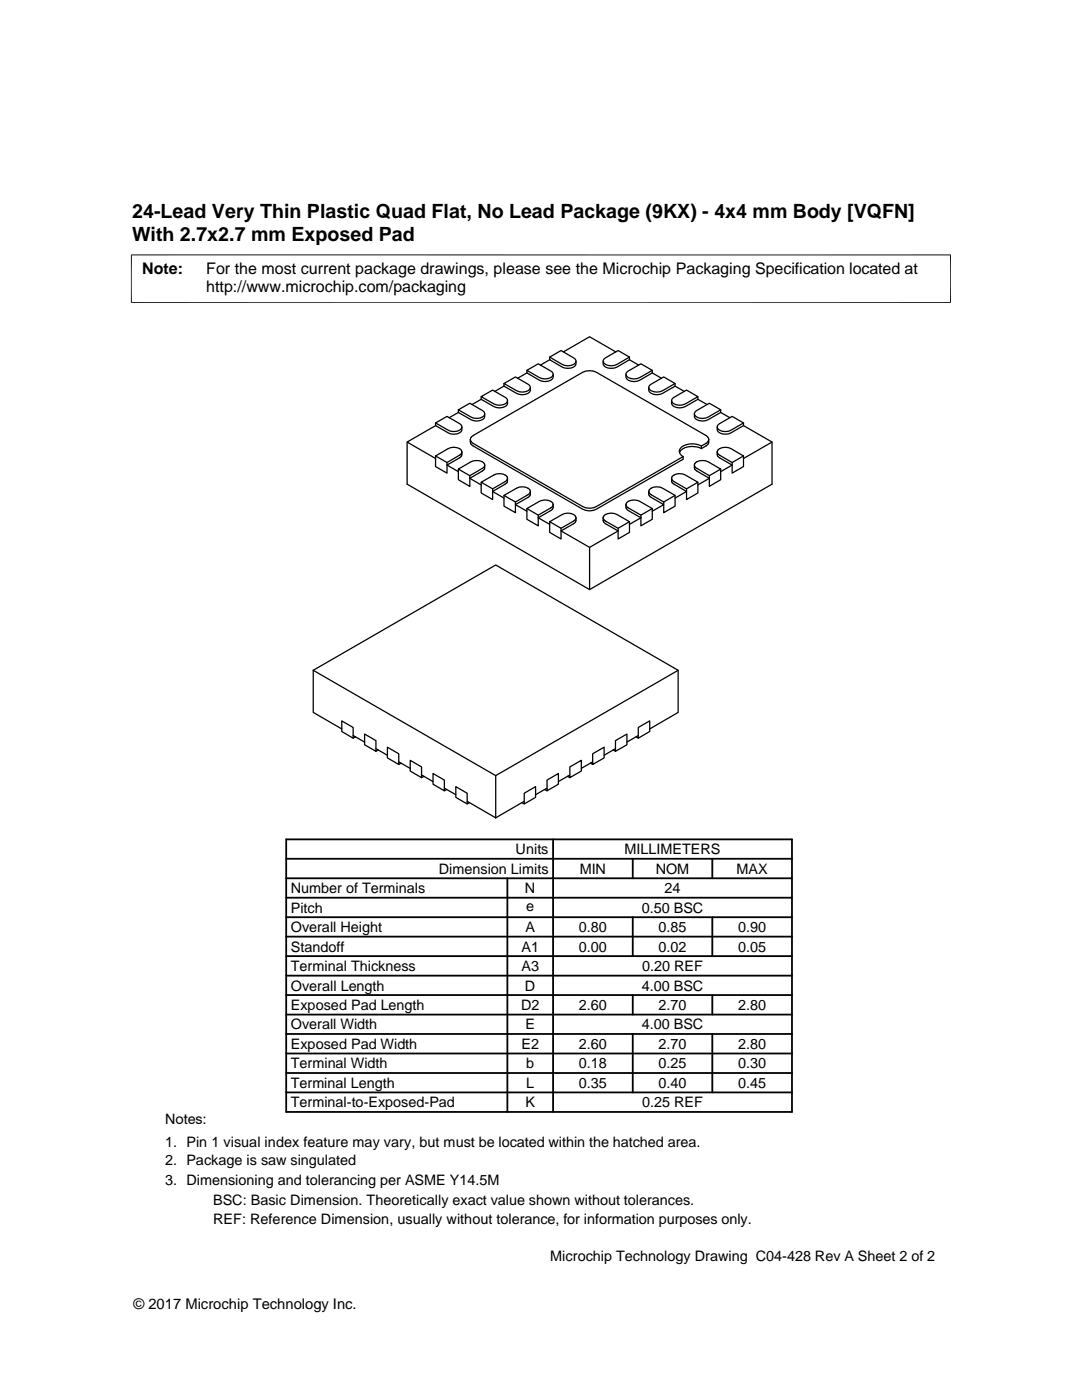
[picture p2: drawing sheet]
<svg xmlns="http://www.w3.org/2000/svg" width="216mm" height="279mm" viewBox="0 0 216 279" stroke-linecap="round" stroke-linejoin="round" font-family="sans-serif">
<g fill="none" stroke="#000" stroke-width=".25">
<path d="M96 79.2l2.3-1.3 2.5 1.4a.7 .7 0 0 1 .5 .6 .7 .7 0 0 1-.5 .7 2.47 2.47 0 0 1-2.3 0zM96 79.2v.5l2.5 1.4a2.05 2.05 0 0 0 2.7-.5l.1-.7M96 79.7l-1.8 1M100.6 76.5l2.2-1.3 2.5 1.5a.69 .69 0 0 1 .5 .6 .69 .69 0 0 1-.5 .7 2.47 2.47 0 0 1-2.2 0zM100.6 76.5v.6l2.5 1.4a2.05 2.05 0 0 0 2.7-.5v-.7M100.6 77l-1.9 1.1M105.1 73.9l2.3-1.3 2.5 1.4a.69 .69 0 0 1 .5 .7 .69 .69 0 0 1-.5 .7 2.47 2.47 0 0 1-2.3 0zM105.1 73.9v.5l2.5 1.5a2.05 2.05 0 0 0 2.7-.5l.1-.7M105.1 74.4l-1.8 1.1M109.7 71.3l2.3-1.3 2.4 1.4a.69 .69 0 0 1 .5 .7 .69 .69 0 0 1-.5 .6 2.47 2.47 0 0 1-2.2 0zM109.7 71.3v.5l2.5 1.5a2.05 2.05 0 0 0 2.7-.5v-.7M109.7 71.8l-1.9 1.1"/>
<path d="M112.4 70.2l5.2-3 5.3 3M120.6 71.6l2.7-1.6 2.3 1.3-2.5 1.4a2.09 2.09 0 0 1-2.7-.5v-.3zM125.2 74.2l2.7-1.6 2.3 1.3-2.5 1.5a2.09 2.09 0 0 1-2.8-.5v-.4zM125.6 71.3v.5l-2.5 1.5a2.09 2.09 0 0 1-2.7-.5v-.7M125.6 71.8l1.8 1.1M129.7 76.8l2.7-1.6 2.3 1.3-2.5 1.5a2.09 2.09 0 0 1-2.7-.5v-.3zM130.2 73.9v.5l-2.5 1.5a2.09 2.09 0 0 1-2.8-.5v-.7M130.2 74.4l1.8 1.1M134.3 79.4l2.7-1.5 2.3 1.3-2.5 1.4a2.05 2.05 0 0 1-2.8-.5v-.3zM134.7 76.5v.6l-2.5 1.4a2.09 2.09 0 0 1-2.7-.5v-.7M134.7 77.1l1.8 1M139.3 79.2v.5l-2.5 1.4a2.05 2.05 0 0 1-2.8-.5v-.7"/>
<path d="M139.3 79.7l1.8 1M81.2 88.2v8.4l36.4 21.1 36.5-21.1v-8.4l-5.7 3.3M86.9 91l2.5-1.5a2.05 2.05 0 0 1 2.7 .5v.4l-.2 .3-2.7 1.6zM86.9 84.4l2.3-1.3 2.5 1.4a.7 .7 0 0 1 .5 .7 .7 .7 0 0 1-.5 .7 2.47 2.47 0 0 1-2.3 0zM86.9 91v2.1l2.3 1.3v-2.1M86.9 84.4v.5l2.5 1.5a1.99 1.99 0 0 0 2.7-.5l.1-.7M86.9 84.9l-5.7 3.3 5.7 3.3M91.5 81.8l2.2-1.3 2.5 1.4a.7 .7 0 0 1 .5 .7 .7 .7 0 0 1-.5 .6 2.47 2.47 0 0 1-2.2 0zM91.5 81.8v.5l2.5 1.5a2.05 2.05 0 0 0 2.7-.5v-.7M91.5 82.3l-1.9 1.1M91.5 93.6l2.5-1.4a2.05 2.05 0 0 1 2.7 .4v.4l-.2 .3-2.8 1.6zM91.5 93.6v2.1l2.2 1.4v-2.2"/>
<path d="M92.2 90.2a.98 .98 0 0 1-.5 1.2l-2.5 1.4 2.3 1.3M93.9 87.7l.1-.4 .4-.4 21.9-12.6a3.1 3.1 0 0 1 2.7 0l21.9 12.6 .4 .4 .1 .4M93.9 87.7a1.12 1.12 0 0 0 .5 1.3l21.9 12.6a2.92 2.92 0 0 0 2.7 0l17.3-9.9v-.6M93.9 87.7l.1 .4 .4 .4 21.9 12.6a2.92 2.92 0 0 0 2.7 0l17.3-10a1.18 1.18 0 0 1-.7-1.3 1.18 1.18 0 0 1 1.1-1l1.5-.2 .9 .1 .9 .3a2.4 2.4 0 0 0 1.4-1.1v-.2M96 96.2l2.5-1.4a2.02 2.02 0 0 1 2.7 .5v.3l-.2 .4-2.7 1.6zM96 96.2v2.2l2.3 1.3v-2.1M96.7 92.8a.98 .98 0 0 1-.5 1.2l-2.5 1.5 2.3 1.3M100.6 98.9l2.5-1.5a1.99 1.99 0 0 1 2.7 .5v.4l-.2 .3-2.8 1.6zM100.6 98.9v2.1l2.2 1.3v-2.1M101.3 95.5a.96 .96 0 0 1-.5 1.1l-2.5 1.5 2.3 1.3M105.8 98.1v.7l-.2 .3-2.8 1.6 2.3 1.3M129.5 98.1a.96 .96 0 0 0 .4 1.2l2.5 1.4-2.2 1.3"/>
<path d="M129.6 97.7a2.16 2.16 0 0 1 2.6-.3l2.5 1.5-2.3 1.3-2.7-1.6-.2-.3zM134 95.5v.6l.3 .4 2.7 1.6-2.3 1.3M134.3 94.9a2.3 2.3 0 0 1 2.5-.1l2.5 1.4-2.3 1.4-2.7-1.6-.3-.5zM134.7 98.9v2.1l-2.3 1.3v-2.1M138.6 92.8v.7l.2 .4 2.7 1.6-2.2 1.3M138.8 92.3a2.34 2.34 0 0 1 2.5-.1l2.5 1.4-2.3 1.3-2.7-1.6-.2-.5zM138.8 82.1l2.7-1.6 2.3 1.3-2.5 1.4a1.99 1.99 0 0 1-2.7-.5v-.3zM139.3 96.2v2.2l-2.3 1.3v-2.1M140 89v.5M141.4 87.7a1.08 1.08 0 0 1-.5 1.3l-.9 .5a3.7 3.7 0 0 0-4.3 .6l-.1 .2M143.1 90.2l.1 .7 .2 .3 2.7 1.6-2.3 1.3M143.4 89.7a2.34 2.34 0 0 1 2.5-.2l2.5 1.5-2.3 1.3-2.7-1.6-.3-.5z"/>
<path d="M143.4 84.7l2.7-1.6 2.3 1.3-2.5 1.5a1.99 1.99 0 0 1-2.7-.5v-.4zM143.8 93.6v2.1l-2.3 1.4v-2.2M143.8 81.8v.5l-2.5 1.5a2.05 2.05 0 0 1-2.7-.5v-.7M143.8 82.3l1.8 1.1M148.4 91v2.1l-2.3 1.3v-2.1M148.4 84.9l5.7 3.3M148.4 84.4v.5l-2.5 1.5a1.99 1.99 0 0 1-2.7-.5l-.1-.7M105.1 101.5l2.5-1.4a2.05 2.05 0 0 1 2.7 .4v.4l-.2 .3-2.7 1.6zM105.1 101.5v2.1l2.3 1.3v-2.1M109.7 104.1l2.5-1.4a2.05 2.05 0 0 1 2.7 .5v.3l-.2 .3-2.7 1.6zM109.7 104.1v2.2l2.3 1.3v-2.2M110.4 100.7l-.1 .7-.2 .3-2.7 1.6 2.3 1.3"/>
<path d="M117.6 109.2v8.5M120.4 103.3a.98 .98 0 0 0 .4 1.2l2.5 1.5-5.7 3.2-5.6-3.2 2.7-1.6 .2-.4v-.7M120.6 102.8a2.34 2.34 0 0 1 2.5-.1l2.5 1.4-2.3 1.3-2.7-1.6-.2-.5zM124.9 100.7a.98 .98 0 0 0 .5 1.2l2.5 1.4M125.2 100.2a2.34 2.34 0 0 1 2.5-.1l2.5 1.4-2.3 1.3-2.7-1.6-.3-.5zM125.6 104.1v2.2l-2.3 1.3v-2.2M127.9 103.3l-2.3 1.3M130.2 101.5v2.1l-2.3 1.3v-2.1M62.5 133.8l36.4 21v8.4M62.5 133.8v8.4l5.7 3.3M62.5 133.8l36.4-21 36.4 21-36.4 21M135.3 133.8v8.4l-5.7 3.3"/>
<path d="M68.2 143.9l2.3 1.3v2.1l-2.3-1.3zM70.5 146.8l2.2 1.3M70.9 147l-.4 .3M72.7 146.5l2.3 1.3v2.1l-2.3-1.3zM75 149.4l2.3 1.3M75.5 149.7l-.5 .2M77.3 149.1l2.3 1.3v2.2l-2.3-1.3zM79.6 152l2.3 1.4M80 152.3l-.4 .3M81.9 151.7l2.2 1.4v2.1l-2.2-1.3zM84.1 154.7l2.3 1.3M84.6 154.9l-.5 .3"/>
<path d="M86.4 154.4l2.3 1.3v2.1l-2.3-1.3zM88.7 157.3l2.3 1.3M89.1 157.6l-.4 .2M91 157l2.2 1.3v2.1l-2.2-1.3zM93.2 159.9l5.7 3.3M104.6 158.3l2.3-1.3v2.1l-2.3 1.3zM104.6 159.9l-5.7 3.3M108.7 157.6l.5 .2M109.2 157.3l-2.3 1.3M109.2 155.7l2.2-1.3v2.1l-2.2 1.3zM113.3 154.9l.4 .3M113.7 154.7l-2.3 1.3"/>
<path d="M113.7 153.1l2.3-1.4v2.2l-2.3 1.3zM117.8 152.3l.5 .3M118.3 152l-2.3 1.4M118.3 150.4l2.2-1.3v2.2l-2.2 1.3zM122.4 149.7l.4 .2M122.8 149.4l-2.3 1.3M122.8 147.8l2.3-1.3v2.1l-2.3 1.3zM126.9 147l.5 .3M127.4 145.2l2.2-1.3v2.1l-2.2 1.3zM127.4 146.8l-2.3 1.3M93.7 160.2l-.5 .2M104.1 160.2l.5 .2"/>
</g>
<path d="M26.1 50.9h163.7M26.2 50.8v9.7M189.7 50.8v9.7M26.1 60.4h163.7" fill="none" stroke="#000" stroke-width=".2"/>
<g fill="none" stroke="#000" stroke-width=".36">
<path d="M57.1 179.2h100.9M57.1 175.3h100.9M57.1 171.4h100.9M57.1 167.5h100.9v54.4h-100.9zM101.2 175.3v46.6M110.4 167.5v54.4M126.3 171.4v3.9M142.1 171.4v3.9M57.1 186.9h100.9M57.1 183h100.9M57.1 198.6h100.9M57.1 194.7h100.9"/>
<path d="M57.1 190.8h100.9M126.3 183v7.8M126.3 198.6v3.9M142.1 183v7.8M142.1 198.6v3.9M57.1 214.1h100.9M57.1 206.4h100.9M57.1 202.5h100.9M57.1 210.2h100.9M57.1 218h100.9M126.3 206.4v11.6M142.1 206.4v11.6"/>
</g>
<g font-size="3.9">
<text x="26.4" y="43.5">24-Lead Very Thin Plastic Quad Flat, No Lead Package (9KX) - 4x4 mm Body [VQFN]</text>
<text x="26.4" y="48">With 2.7x2.7 mm Exposed Pad</text>
</g>
<g font-size="3.2">
<text x="28.4" y="54.6">Note:</text>
<text x="41.1" y="58.3">http://www.microchip.com/packaging</text>
<text x="41.1" y="54.6">For the most current package drawings, please see the Microchip Packaging Specification located at</text>
</g>
<g font-size="2.9">
<text x="102.9" y="170.5">Units</text>
<text x="124.6" y="170.5">MILLIMETERS</text>
<text x="58" y="178.2">Number of Terminals</text>
<text x="87.6" y="174.4">Dimension Limits</text>
<text x="104.8" y="178.2">N</text>
<text x="115.7" y="174.4">MIN</text>
<text x="130.8" y="174.4">NOM</text>
<text x="132.6" y="178.2">24</text>
<text x="147" y="174.4">MAX</text>
<text x="58" y="182.1">Pitch</text>
<text x="105" y="181.8">e</text>
<text x="128" y="182.1">0.50 BSC</text>
<text x="58" y="186">Overall Height</text>
<text x="58" y="189.9">Standoff</text>
<text x="104.1" y="189.9">A1</text>
<text x="104.8" y="186">A</text>
<text x="115.5" y="186">0.80</text>
<text x="115.5" y="189.9">0.00</text>
<text x="131.4" y="186">0.85</text>
<text x="131.4" y="189.9">0.02</text>
<text x="147.3" y="186">0.90</text>
<text x="147.3" y="189.9">0.05</text>
<text x="58" y="193.8">Terminal Thickness</text>
<text x="58" y="197.7">Overall Length</text>
<text x="104.1" y="193.8">A3</text>
<text x="104.8" y="197.7">D</text>
<text x="128" y="197.7">4.00 BSC</text>
<text x="128.1" y="193.8">0.20 REF</text>
<text x="58" y="201.6">Exposed Pad Length</text>
<text x="104" y="201.6">D2</text>
<text x="115.5" y="201.6">2.60</text>
<text x="131.4" y="201.6">2.70</text>
<text x="147.3" y="201.6">2.80</text>
<text x="58" y="205.4">Overall Width</text>
<text x="58" y="209.3">Exposed Pad Width</text>
<text x="104" y="209.3">E2</text>
<text x="104.8" y="205.4">E</text>
<text x="115.5" y="209.3">2.60</text>
<text x="128" y="205.4">4.00 BSC</text>
<text x="131.4" y="209.3">2.70</text>
<text x="147.3" y="209.3">2.80</text>
<text x="58" y="213.2">Terminal Width</text>
<text x="105" y="213.2">b</text>
<text x="115.5" y="213.2">0.18</text>
<text x="131.4" y="213.2">0.25</text>
<text x="147.3" y="213.2">0.30</text>
<text x="58" y="217.1">Terminal Length</text>
<text x="58" y="221">Terminal-to-Exposed-Pad</text>
<text x="104.8" y="221">K</text>
<text x="105" y="217.1">L</text>
<text x="115.5" y="217.1">0.35</text>
<text x="128.1" y="221">0.25 REF</text>
<text x="131.4" y="217.1">0.40</text>
<text x="147.3" y="217.1">0.45</text>
<text x="32.9" y="224.3">Notes:</text>
<text x="32.9" y="228.9">1. Pin 1 visual index feature may vary, but must be located within the hatched area.</text>
<text x="32.9" y="232.6">2. Package is saw singulated</text>
<text x="32.9" y="236.5">3. Dimensioning and tolerancing per ASME Y14.5M</text>
<text x="42.5" y="244.3">REF: Reference Dimension, usually without tolerance, for information purposes only.</text>
<text x="42.5" y="240.6">BSC: Basic Dimension. Theoretically exact value shown without tolerances.</text>
<text x="109.8" y="251.7">Microchip Technology Drawing C04-428 Rev A Sheet 2 of 2</text>
<text x="26.6" y="261.3">© 2017 Microchip Technology Inc.</text>
</g>
</svg>
